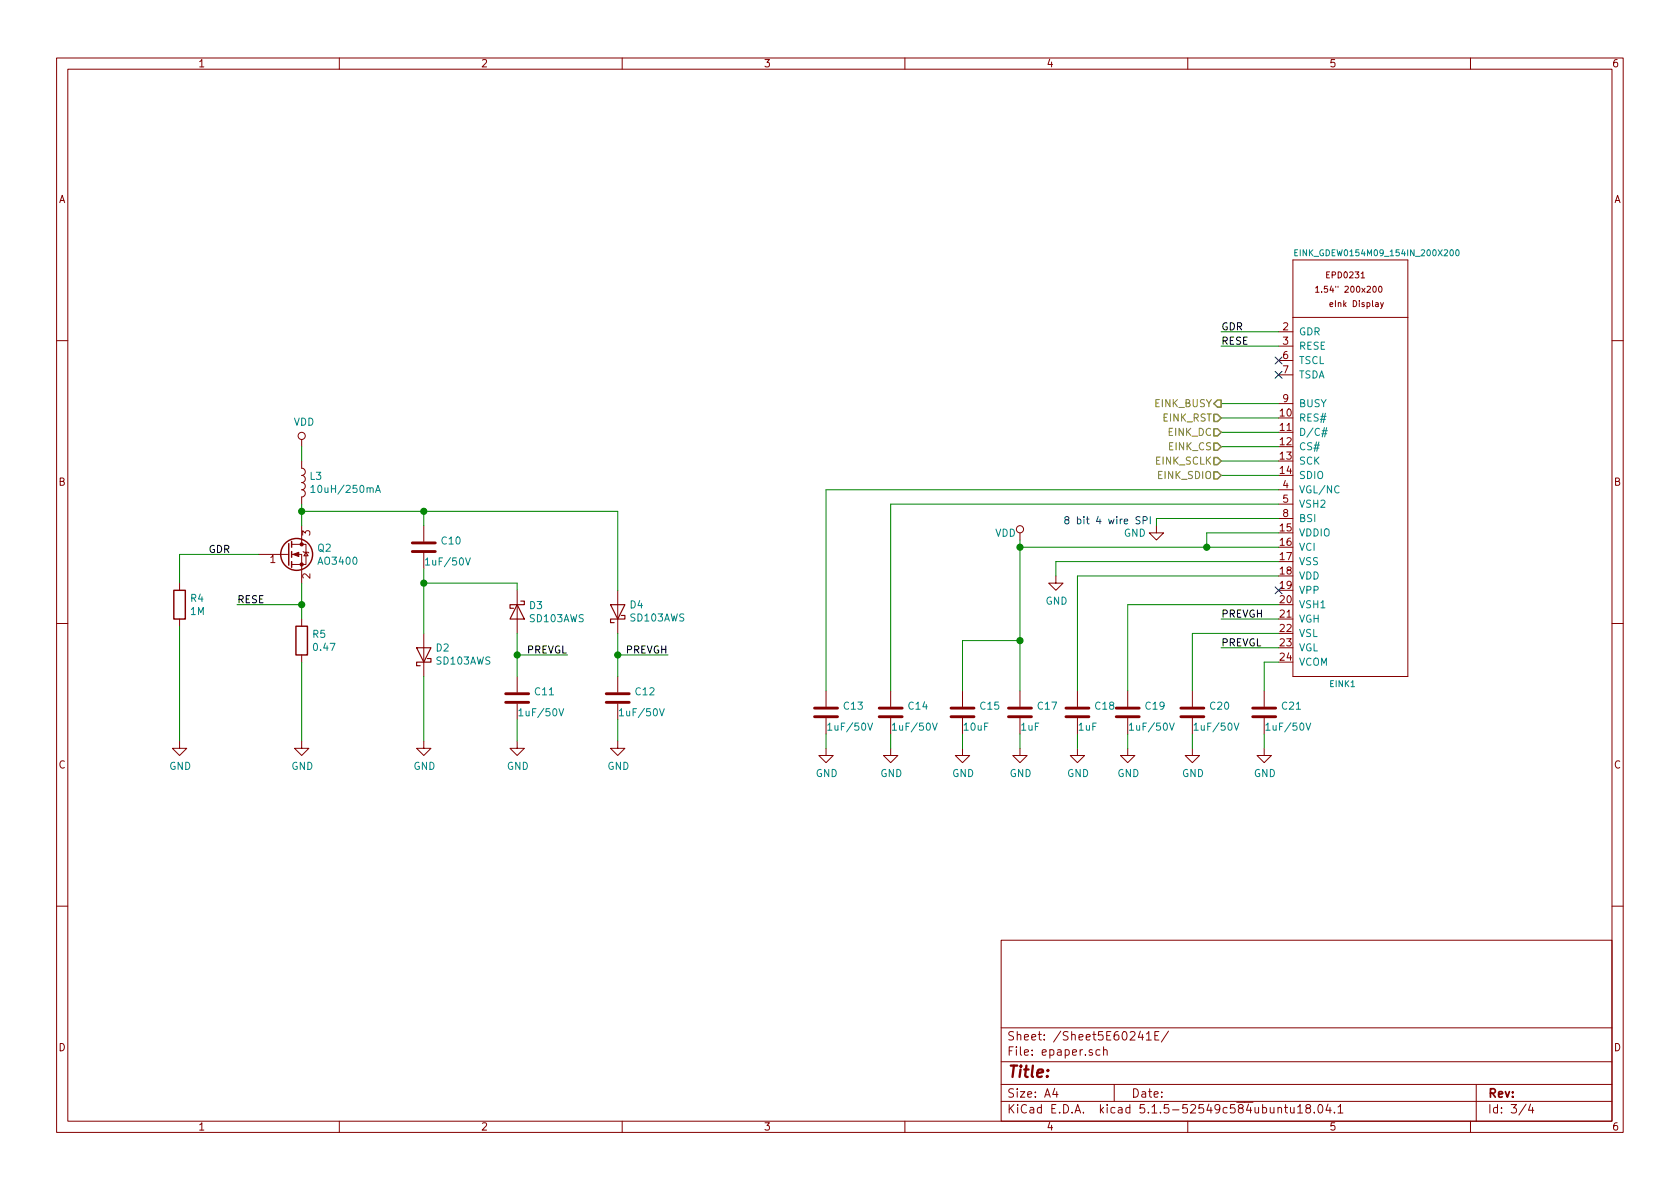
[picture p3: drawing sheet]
EESchema Schematic File Version 4
EELAYER 30 0
EELAYER END
$Descr A4 11693 8268
encoding utf-8
Sheet 3 4
Title ""
Date ""
Rev ""
Comp ""
Comment1 ""
Comment2 ""
Comment3 ""
Comment4 ""
$EndDescr
$Comp
L sense:EINK_GDEW0154M09_154IN_200X200 EINK1
U 1 1
P 9400 3400
F 0 "EINK1" H 9250 2050 42  0000 L CNN
F 1 "EINK_GDEW0154M09_154IN_200X200" H 9000 5050 42  0000 L CNN
F 2 "Connector_FFC-FPC:Hirose_FH12-24S-0.5SH_1x24-1MP_P0.50mm_Horizontal" H 9400 3400 50  0001 C CNN
F 3 "" H 9400 3400 50  0001 C CNN
	1    9400 3400
	1    0    0    -1  
$EndComp
NoConn ~ 8900 2500
NoConn ~ 8900 2600
NoConn ~ 8900 4100
$Comp
L sense:C C21
U 1 1
P 8800 4950
F 0 "C21" H 8915 4996 50  0000 L CNN
F 1 "1uF/50V" H 8800 4850 50  0000 L CNN
F 2 "Capacitor_SMD:C_0603_1608Metric_Pad1.05x0.95mm_HandSolder" H 8838 4800 50  0001 C CNN
F 3 "" H 8800 4950 50  0001 C CNN
	1    8800 4950
	1    0    0    -1  
$EndComp
$Comp
L sense:Q_NMOS_GSD Q2
U 1 1
P 2000 3850
F 0 "Q2" H 2206 3896 50  0000 L CNN
F 1 "AO3400" H 2206 3805 50  0000 L CNN
F 2 "Package_TO_SOT_SMD:SOT-23" H 2200 3950 50  0001 C CNN
F 3 "" H 2000 3850 50  0001 C CNN
	1    2000 3850
	1    0    0    -1  
$EndComp
$Comp
L sense:L L3
U 1 1
P 2100 3350
F 0 "L3" H 2152 3396 50  0000 L CNN
F 1 "10uH/250mA" H 2152 3305 50  0000 L CNN
F 2 "Footprint_nrf_scale:L_3.5x3.0mm_CD30D22" H 2100 3350 50  0001 C CNN
F 3 "" H 2100 3350 50  0001 C CNN
	1    2100 3350
	1    0    0    -1  
$EndComp
$Comp
L sense:GND #PWR0111
U 1 1
P 8800 5200
F 0 "#PWR0111" H 8800 4950 50  0001 C CNN
F 1 "GND" H 8805 5027 50  0000 C CNN
F 2 "" H 8800 5200 50  0001 C CNN
F 3 "" H 8800 5200 50  0001 C CNN
	1    8800 5200
	1    0    0    -1  
$EndComp
Wire Wire Line
	8800 5100 8800 5200
Wire Wire Line
	8800 4800 8800 4600
$Comp
L sense:C C12
U 1 1
P 4300 4850
F 0 "C12" H 4415 4896 50  0000 L CNN
F 1 "1uF/50V" H 4300 4750 50  0000 L CNN
F 2 "Capacitor_SMD:C_0603_1608Metric_Pad1.05x0.95mm_HandSolder" H 4338 4700 50  0001 C CNN
F 3 "" H 4300 4850 50  0001 C CNN
	1    4300 4850
	1    0    0    -1  
$EndComp
$Comp
L sense:GND #PWR0112
U 1 1
P 4300 5150
F 0 "#PWR0112" H 4300 4900 50  0001 C CNN
F 1 "GND" H 4305 4977 50  0000 C CNN
F 2 "" H 4300 5150 50  0001 C CNN
F 3 "" H 4300 5150 50  0001 C CNN
	1    4300 5150
	1    0    0    -1  
$EndComp
Wire Wire Line
	4300 5000 4300 5150
$Comp
L sense:C C20
U 1 1
P 8300 4950
F 0 "C20" H 8415 4996 50  0000 L CNN
F 1 "1uF/50V" H 8300 4850 50  0000 L CNN
F 2 "Capacitor_SMD:C_0603_1608Metric_Pad1.05x0.95mm_HandSolder" H 8338 4800 50  0001 C CNN
F 3 "" H 8300 4950 50  0001 C CNN
	1    8300 4950
	1    0    0    -1  
$EndComp
$Comp
L sense:GND #PWR0113
U 1 1
P 8300 5200
F 0 "#PWR0113" H 8300 4950 50  0001 C CNN
F 1 "GND" H 8305 5027 50  0000 C CNN
F 2 "" H 8300 5200 50  0001 C CNN
F 3 "" H 8300 5200 50  0001 C CNN
	1    8300 5200
	1    0    0    -1  
$EndComp
Wire Wire Line
	8300 5100 8300 5200
$Comp
L sense:C C11
U 1 1
P 3600 4850
F 0 "C11" H 3715 4896 50  0000 L CNN
F 1 "1uF/50V" H 3600 4750 50  0000 L CNN
F 2 "Capacitor_SMD:C_0603_1608Metric_Pad1.05x0.95mm_HandSolder" H 3638 4700 50  0001 C CNN
F 3 "" H 3600 4850 50  0001 C CNN
	1    3600 4850
	1    0    0    -1  
$EndComp
$Comp
L sense:GND #PWR0114
U 1 1
P 3600 5150
F 0 "#PWR0114" H 3600 4900 50  0001 C CNN
F 1 "GND" H 3605 4977 50  0000 C CNN
F 2 "" H 3600 5150 50  0001 C CNN
F 3 "" H 3600 5150 50  0001 C CNN
	1    3600 5150
	1    0    0    -1  
$EndComp
Wire Wire Line
	3600 5000 3600 5150
$Comp
L sense:C C19
U 1 1
P 7850 4950
F 0 "C19" H 7965 4996 50  0000 L CNN
F 1 "1uF/50V" H 7850 4850 50  0000 L CNN
F 2 "Capacitor_SMD:C_0603_1608Metric_Pad1.05x0.95mm_HandSolder" H 7888 4800 50  0001 C CNN
F 3 "" H 7850 4950 50  0001 C CNN
	1    7850 4950
	1    0    0    -1  
$EndComp
$Comp
L sense:GND #PWR0115
U 1 1
P 7850 5200
F 0 "#PWR0115" H 7850 4950 50  0001 C CNN
F 1 "GND" H 7855 5027 50  0000 C CNN
F 2 "" H 7850 5200 50  0001 C CNN
F 3 "" H 7850 5200 50  0001 C CNN
	1    7850 5200
	1    0    0    -1  
$EndComp
Wire Wire Line
	7850 5100 7850 5200
$Comp
L sense:C C18
U 1 1
P 7500 4950
F 0 "C18" H 7615 4996 50  0000 L CNN
F 1 "1uF" H 7500 4850 50  0000 L CNN
F 2 "Capacitor_SMD:C_0603_1608Metric_Pad1.05x0.95mm_HandSolder" H 7538 4800 50  0001 C CNN
F 3 "" H 7500 4950 50  0001 C CNN
	1    7500 4950
	1    0    0    -1  
$EndComp
$Comp
L sense:GND #PWR0116
U 1 1
P 7500 5200
F 0 "#PWR0116" H 7500 4950 50  0001 C CNN
F 1 "GND" H 7505 5027 50  0000 C CNN
F 2 "" H 7500 5200 50  0001 C CNN
F 3 "" H 7500 5200 50  0001 C CNN
	1    7500 5200
	1    0    0    -1  
$EndComp
Wire Wire Line
	7500 5100 7500 5200
Wire Wire Line
	8900 4600 8800 4600
$Comp
L sense:C C17
U 1 1
P 7100 4950
F 0 "C17" H 7215 4996 50  0000 L CNN
F 1 "1uF" H 7100 4850 50  0000 L CNN
F 2 "Capacitor_SMD:C_0603_1608Metric_Pad1.05x0.95mm_HandSolder" H 7138 4800 50  0001 C CNN
F 3 "" H 7100 4950 50  0001 C CNN
	1    7100 4950
	1    0    0    -1  
$EndComp
$Comp
L sense:GND #PWR0117
U 1 1
P 7100 5200
F 0 "#PWR0117" H 7100 4950 50  0001 C CNN
F 1 "GND" H 7105 5027 50  0000 C CNN
F 2 "" H 7100 5200 50  0001 C CNN
F 3 "" H 7100 5200 50  0001 C CNN
	1    7100 5200
	1    0    0    -1  
$EndComp
Wire Wire Line
	7100 5100 7100 5200
Wire Wire Line
	8900 4500 8500 4500
Wire Wire Line
	4300 4400 4300 4550
Wire Wire Line
	8900 4400 8300 4400
Wire Wire Line
	8300 4400 8300 4800
Wire Wire Line
	8900 4300 8500 4300
Wire Wire Line
	3600 4400 3600 4550
Wire Wire Line
	8900 4200 7850 4200
Wire Wire Line
	7850 4200 7850 4800
Wire Wire Line
	8900 4000 7500 4000
Wire Wire Line
	7500 4000 7500 4800
Wire Wire Line
	8900 3800 8400 3800
Wire Wire Line
	7100 3800 7100 4450
Wire Wire Line
	8900 3700 8400 3700
Wire Wire Line
	8400 3700 8400 3800
Connection ~ 8400 3800
Wire Wire Line
	8400 3800 7100 3800
Text Label 8500 4500 0    50   ~ 0
PREVGL
Text Label 8500 4300 0    50   ~ 0
PREVGH
Wire Wire Line
	8900 3900 7350 3900
Wire Wire Line
	7350 3900 7350 4000
$Comp
L sense:GND #PWR0118
U 1 1
P 7350 4000
F 0 "#PWR0118" H 7350 3750 50  0001 C CNN
F 1 "GND" H 7355 3827 50  0000 C CNN
F 2 "" H 7350 4000 50  0001 C CNN
F 3 "" H 7350 4000 50  0001 C CNN
	1    7350 4000
	1    0    0    -1  
$EndComp
$Comp
L sense:VDD #PWR0119
U 1 1
P 7100 3750
F 0 "#PWR0119" H 7100 3600 50  0001 C CNN
F 1 "VDD" H 7000 3800 50  0000 C CNN
F 2 "" H 7100 3750 60  0000 C CNN
F 3 "" H 7100 3750 60  0000 C CNN
	1    7100 3750
	1    0    0    -1  
$EndComp
$Comp
L sense:C C15
U 1 1
P 6700 4950
F 0 "C15" H 6815 4996 50  0000 L CNN
F 1 "10uF" H 6700 4850 50  0000 L CNN
F 2 "Capacitor_SMD:C_0603_1608Metric_Pad1.05x0.95mm_HandSolder" H 6738 4800 50  0001 C CNN
F 3 "" H 6700 4950 50  0001 C CNN
	1    6700 4950
	1    0    0    -1  
$EndComp
Wire Wire Line
	6700 4800 6700 4450
Wire Wire Line
	6700 4450 7100 4450
Connection ~ 7100 4450
Wire Wire Line
	7100 4450 7100 4800
$Comp
L sense:GND #PWR0120
U 1 1
P 6700 5200
F 0 "#PWR0120" H 6700 4950 50  0001 C CNN
F 1 "GND" H 6705 5027 50  0000 C CNN
F 2 "" H 6700 5200 50  0001 C CNN
F 3 "" H 6700 5200 50  0001 C CNN
	1    6700 5200
	1    0    0    -1  
$EndComp
Wire Wire Line
	6700 5100 6700 5200
Wire Wire Line
	8900 3600 8050 3600
Wire Wire Line
	8050 3600 8050 3650
$Comp
L sense:GND #PWR0121
U 1 1
P 8050 3650
F 0 "#PWR0121" H 8050 3400 50  0001 C CNN
F 1 "GND" H 7900 3600 50  0000 C CNN
F 2 "" H 8050 3650 50  0001 C CNN
F 3 "" H 8050 3650 50  0001 C CNN
	1    8050 3650
	1    0    0    -1  
$EndComp
$Comp
L sense:C C14
U 1 1
P 6200 4950
F 0 "C14" H 6315 4996 50  0000 L CNN
F 1 "1uF/50V" H 6200 4850 50  0000 L CNN
F 2 "Capacitor_SMD:C_0603_1608Metric_Pad1.05x0.95mm_HandSolder" H 6238 4800 50  0001 C CNN
F 3 "" H 6200 4950 50  0001 C CNN
	1    6200 4950
	1    0    0    -1  
$EndComp
$Comp
L sense:GND #PWR0122
U 1 1
P 6200 5200
F 0 "#PWR0122" H 6200 4950 50  0001 C CNN
F 1 "GND" H 6205 5027 50  0000 C CNN
F 2 "" H 6200 5200 50  0001 C CNN
F 3 "" H 6200 5200 50  0001 C CNN
	1    6200 5200
	1    0    0    -1  
$EndComp
Wire Wire Line
	6200 5100 6200 5200
$Comp
L sense:C C13
U 1 1
P 5750 4950
F 0 "C13" H 5865 4996 50  0000 L CNN
F 1 "1uF/50V" H 5750 4850 50  0000 L CNN
F 2 "Capacitor_SMD:C_0603_1608Metric_Pad1.05x0.95mm_HandSolder" H 5788 4800 50  0001 C CNN
F 3 "" H 5750 4950 50  0001 C CNN
	1    5750 4950
	1    0    0    -1  
$EndComp
$Comp
L sense:GND #PWR0123
U 1 1
P 5750 5200
F 0 "#PWR0123" H 5750 4950 50  0001 C CNN
F 1 "GND" H 5755 5027 50  0000 C CNN
F 2 "" H 5750 5200 50  0001 C CNN
F 3 "" H 5750 5200 50  0001 C CNN
	1    5750 5200
	1    0    0    -1  
$EndComp
Wire Wire Line
	5750 5100 5750 5200
Wire Wire Line
	6200 4800 6200 3500
Wire Wire Line
	8900 3400 5750 3400
Wire Wire Line
	5750 3400 5750 4800
Text Notes 7400 3650 0    50   ~ 0
8 bit 4 wire SPI
Wire Wire Line
	8900 3300 8500 3300
Wire Wire Line
	8900 3200 8500 3200
Wire Wire Line
	8900 3100 8500 3100
Wire Wire Line
	8900 3000 8500 3000
Wire Wire Line
	8900 2900 8500 2900
Wire Wire Line
	8900 2800 8500 2800
Wire Wire Line
	8900 2400 8500 2400
Wire Wire Line
	8900 2300 8500 2300
Text HLabel 8500 3300 0    50   Input ~ 0
EINK_SDIO
Text HLabel 8500 3200 0    50   Input ~ 0
EINK_SCLK
Text HLabel 8500 3100 0    50   Input ~ 0
EINK_CS
Text HLabel 8500 3000 0    50   Input ~ 0
EINK_DC
Text HLabel 8500 2900 0    50   Input ~ 0
EINK_RST
Text HLabel 8500 2800 0    50   Output ~ 0
EINK_BUSY
Text Label 8500 2400 0    50   ~ 0
RESE
Text Label 8500 2300 0    50   ~ 0
GDR
Wire Wire Line
	7100 3750 7100 3800
Connection ~ 7100 3800
Wire Wire Line
	6200 3500 8900 3500
$Comp
L sense:R R5
U 1 1
P 2100 4450
F 0 "R5" H 2170 4496 50  0000 L CNN
F 1 "0.47" H 2170 4405 50  0000 L CNN
F 2 "Resistor_SMD:R_1206_3216Metric" V 2030 4450 50  0001 C CNN
F 3 "" H 2100 4450 50  0001 C CNN
	1    2100 4450
	1    0    0    -1  
$EndComp
Wire Wire Line
	2100 4050 2100 4200
Wire Wire Line
	2100 4600 2100 5150
$Comp
L sense:GND #PWR0124
U 1 1
P 2100 5150
F 0 "#PWR0124" H 2100 4900 50  0001 C CNN
F 1 "GND" H 2105 4977 50  0000 C CNN
F 2 "" H 2100 5150 50  0001 C CNN
F 3 "" H 2100 5150 50  0001 C CNN
	1    2100 5150
	1    0    0    -1  
$EndComp
Wire Wire Line
	2100 4200 1650 4200
Connection ~ 2100 4200
Wire Wire Line
	2100 4200 2100 4300
Text Label 1650 4200 0    50   ~ 0
RESE
Text Label 1450 3850 0    50   ~ 0
GDR
Wire Wire Line
	2100 3500 2100 3550
$Comp
L sense:VDD #PWR0125
U 1 1
P 2100 3100
F 0 "#PWR0125" H 2100 2950 50  0001 C CNN
F 1 "VDD" H 2117 3273 50  0000 C CNN
F 2 "" H 2100 3100 60  0000 C CNN
F 3 "" H 2100 3100 60  0000 C CNN
	1    2100 3100
	1    0    0    -1  
$EndComp
Wire Wire Line
	2100 3100 2100 3200
$Comp
L sense:R R4
U 1 1
P 1250 4200
F 0 "R4" H 1320 4246 50  0000 L CNN
F 1 "1M" H 1320 4155 50  0000 L CNN
F 2 "Resistor_SMD:R_0603_1608Metric_Pad1.05x0.95mm_HandSolder" V 1180 4200 50  0001 C CNN
F 3 "" H 1250 4200 50  0001 C CNN
	1    1250 4200
	1    0    0    -1  
$EndComp
$Comp
L sense:GND #PWR0126
U 1 1
P 1250 5150
F 0 "#PWR0126" H 1250 4900 50  0001 C CNN
F 1 "GND" H 1255 4977 50  0000 C CNN
F 2 "" H 1250 5150 50  0001 C CNN
F 3 "" H 1250 5150 50  0001 C CNN
	1    1250 5150
	1    0    0    -1  
$EndComp
Wire Wire Line
	1250 4350 1250 5150
Wire Wire Line
	1250 4050 1250 3850
Wire Wire Line
	1250 3850 1800 3850
$Comp
L sense:D_Schottky D2
U 1 1
P 2950 4550
F 0 "D2" V 2996 4471 50  0000 R CNN
F 1 "SD103AWS" V 2905 4471 50  0000 R CNN
F 2 "Diode_SMD:D_SOD-323_HandSoldering" H 2950 4550 50  0001 C CNN
F 3 "~" H 2950 4550 50  0001 C CNN
	1    2950 4550
	0    -1   -1   0   
$EndComp
$Comp
L sense:D_Schottky D3
U 1 1
P 3600 4250
F 0 "D3" V 3554 4329 50  0000 L CNN
F 1 "SD103AWS" V 3645 4329 50  0000 L CNN
F 2 "Diode_SMD:D_SOD-323_HandSoldering" H 3600 4250 50  0001 C CNN
F 3 "~" H 3600 4250 50  0001 C CNN
	1    3600 4250
	0    1    1    0   
$EndComp
$Comp
L sense:D_Schottky D4
U 1 1
P 4300 4250
F 0 "D4" V 4346 4171 50  0000 R CNN
F 1 "SD103AWS" V 4255 4171 50  0000 R CNN
F 2 "Diode_SMD:D_SOD-323_HandSoldering" H 4300 4250 50  0001 C CNN
F 3 "~" H 4300 4250 50  0001 C CNN
	1    4300 4250
	0    -1   -1   0   
$EndComp
Wire Wire Line
	4300 3550 4300 4100
Connection ~ 2100 3550
Wire Wire Line
	2100 3550 2100 3650
$Comp
L sense:GND #PWR0127
U 1 1
P 2950 5150
F 0 "#PWR0127" H 2950 4900 50  0001 C CNN
F 1 "GND" H 2955 4977 50  0000 C CNN
F 2 "" H 2950 5150 50  0001 C CNN
F 3 "" H 2950 5150 50  0001 C CNN
	1    2950 5150
	1    0    0    -1  
$EndComp
Wire Wire Line
	2950 4700 2950 5150
$Comp
L sense:C C10
U 1 1
P 2950 3800
F 0 "C10" H 3065 3846 50  0000 L CNN
F 1 "1uF/50V" H 2950 3700 50  0000 L CNN
F 2 "Capacitor_SMD:C_0603_1608Metric_Pad1.05x0.95mm_HandSolder" H 2988 3650 50  0001 C CNN
F 3 "" H 2950 3800 50  0001 C CNN
	1    2950 3800
	1    0    0    -1  
$EndComp
Wire Wire Line
	2100 3550 2950 3550
Wire Wire Line
	2950 3650 2950 3550
Connection ~ 2950 3550
Wire Wire Line
	2950 3550 4300 3550
Wire Wire Line
	2950 3950 2950 4050
Wire Wire Line
	2950 4050 3600 4050
Wire Wire Line
	3600 4050 3600 4100
Connection ~ 2950 4050
Wire Wire Line
	2950 4050 2950 4400
Wire Wire Line
	4300 4550 4650 4550
Connection ~ 4300 4550
Wire Wire Line
	4300 4550 4300 4700
Wire Wire Line
	3600 4550 3950 4550
Connection ~ 3600 4550
Wire Wire Line
	3600 4550 3600 4700
Text Label 4650 4550 2    50   ~ 0
PREVGH
Text Label 3950 4550 2    50   ~ 0
PREVGL
$EndSCHEMATC
